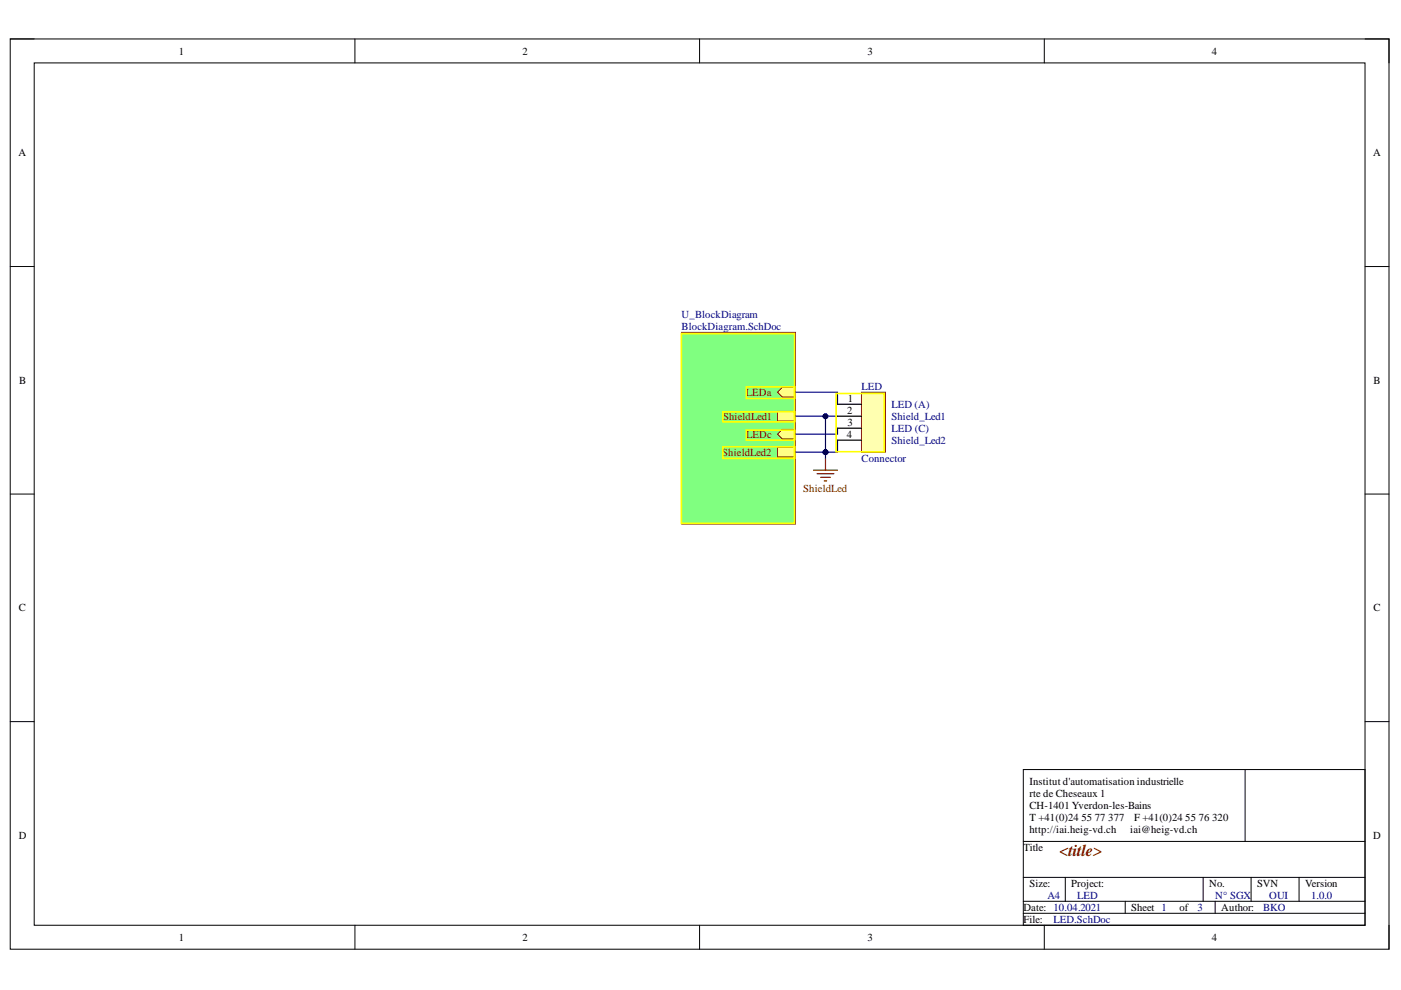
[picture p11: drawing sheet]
<svg xmlns="http://www.w3.org/2000/svg" width="297mm" height="210mm" viewBox="0 0 297 210" stroke-linecap="round" stroke-linejoin="round" font-family="sans-serif">
<path d="M2.2 8.3h292.3v193h-292.3z" fill="none" stroke="#000" stroke-width=".21"/>
<path d="M7.3 13.3h282.1v182.9h-282.1z" fill-rule="evenodd" fill="#fff"/>
<g fill="none" stroke="#000" stroke-width=".21">
<path d="M2.2 8.3h5.1M7.3 13.3h282.1v182.9h-282.1zM75.2 8.3v5M148.3 8.3v5M221.4 8.3v5M289.4 8.3h5.1v5M2.2 56.5h5.1M289.4 56.5h5.1M2.2 104.8h5.1M289.4 104.8h5.1M2.2 153h5.1M289.4 153h5.1"/>
<path d="M217 163.2h72.4v33h-72.4zM217 178.4h72.4M264 163.2v15.2M75.3 196.2v5.1M148.3 196.2v5.1M217 193.6h72.4M217 191.1h72.4M217 186h72.4M221.4 196.2v5.1M225.9 186v5.1M238.6 191.1v2.5M255.1 186v5.1"/>
<path d="M257.6 191.1v2.5M265.3 186v5.1M275.4 186v5.1M294.5 196.2v5.1"/>
</g>
<path d="M144.5 70.5h24.2v40.6h-24.2z" fill-rule="evenodd" fill="#80ff80"/>
<path d="M144.5 70.5h24.2v40.6h-24.2z" fill="none" stroke="#800000" stroke-width=".21"/>
<path d="M164.9 83.2l1-1h2.8v2h-2.8z" fill-rule="evenodd" fill="#ffff80"/>
<path d="M164.9 83.2l1-1h2.8v2h-2.8z" fill="none" stroke="#800000" stroke-width=".21"/>
<path d="M165.9 91h2.8v2.1h-2.8l-1-1z" fill-rule="evenodd" fill="#ffff80"/>
<path d="M165.9 91h2.8v2.1h-2.8l-1-1z" fill="none" stroke="#800000" stroke-width=".21"/>
<path d="M164.9 87.2h3.8v2.1h-3.8z" fill-rule="evenodd" fill="#ffff80"/>
<path d="M164.9 87.2h3.8v2.1h-3.8z" fill="none" stroke="#800000" stroke-width=".21"/>
<path d="M164.9 94.9h3.8v2h-3.8z" fill-rule="evenodd" fill="#ffff80"/>
<path d="M164.9 94.9h3.8v2h-3.8z" fill="none" stroke="#800000" stroke-width=".21"/>
<path d="M182.6 83.2h5.1v12.7h-5.1z" fill-rule="evenodd" fill="#ffffb0"/>
<path d="M182.6 83.2h5.1v12.7h-5.1z" fill="none" stroke="#800000" stroke-width=".21"/>
<path d="M177.6 88.2h5M177.6 90.8h5M177.6 93.3h5M177.6 85.7h5" fill="none" stroke="#000" stroke-width=".26"/>
<path d="M172.5 99.7h5.1M175 97.1v2.6M173.2 100.4h3.6M174 101.2h2M174.8 102h.5" fill="none" stroke="#800000" stroke-width=".26"/>
<path d="M177.6 93.3v2.6h-2.6v1.2" fill="none" stroke="#000080" stroke-width=".26"/>
<circle cx="175" cy="95.9" r=".51" fill="#000080"/>
<circle cx="175" cy="95.9" r=".51" fill="none" stroke="#000080" stroke-width=".21"/>
<path d="M177.6 88.2h-2.6v7.7" fill="none" stroke="#000080" stroke-width=".26"/>
<circle cx="175" cy="88.3" r=".51" fill="#000080"/>
<circle cx="175" cy="88.3" r=".51" fill="none" stroke="#000080" stroke-width=".21"/>
<circle cx="175" cy="95.9" r=".51" fill="#000080"/>
<circle cx="175" cy="95.9" r=".51" fill="none" stroke="#000080" stroke-width=".21"/>
<path d="M168.7 88.2h6.3" fill="none" stroke="#000080" stroke-width=".26"/>
<circle cx="175" cy="88.3" r=".51" fill="#000080"/>
<circle cx="175" cy="88.3" r=".51" fill="none" stroke="#000080" stroke-width=".21"/>
<path d="M168.7 95.9h6.3" fill="none" stroke="#000080" stroke-width=".26"/>
<circle cx="175" cy="95.9" r=".51" fill="#000080"/>
<circle cx="175" cy="95.9" r=".51" fill="none" stroke="#000080" stroke-width=".21"/>
<path d="M168.7 83.2h8.9v2.5M177.6 90.8v1.3h-8.9" fill="none" stroke="#000080" stroke-width=".26"/>
<path d="M144.5 70.7h24v40.2h-24zM153.3 94.7h15.2v2.5h-15.2zM153.3 87.3h15.2v2.1h-15.2zM158.2 82h10.3v2.5h-10.3zM158.2 91.2h10.3v2.1h-10.3zM177.3 83.4h10.2v12.4h-10.2z" fill="none" stroke="#ff0" stroke-width=".35"/>
<text font-size="3.5" fill="#800000" x="224.6" y="181.5">&lt;title&gt;</text>
<g font-size="2.3">
<text x="37.9" y="11.6">1</text>
<text x="110.8" y="11.6">2</text>
<text x="183.9" y="11.6">3</text>
<text x="256.9" y="11.6">4</text>
<text x="3.9" y="33.1">A</text>
<text x="291.2" y="33.1">A</text>
<text x="4.1" y="81.4">B</text>
<text x="291.2" y="81.4">B</text>
<text x="179.6" y="87.7">2</text>
<text x="179.8" y="85.2">1</text>
<text x="179.5" y="92.8">4</text>
<text x="179.7" y="90.2">3</text>
<text x="4" y="129.6">C</text>
<text x="291.2" y="129.6">C</text>
<text x="218.3" y="166.4">Institut d'automatisation industrielle</text>
<text x="218.3" y="169">rte de Cheseaux 1</text>
<text x="218.3" y="171.5">CH-1401 Yverdon-les-Bains</text>
<text x="4" y="177.8">D</text>
<text x="218.3" y="174">T +41(0)24</text>
<text x="218.3" y="176.6">http://iai.heig-vd.ch</text>
<text x="229.3" y="174">55</text>
<text x="232.1" y="174">77</text>
<text x="235" y="174">377</text>
<text x="239.6" y="176.6">iai@heig-vd.ch</text>
<text x="240.5" y="174">F +41(0)24</text>
<text x="251.3" y="174">55</text>
<text x="254.1" y="174">76</text>
<text x="257" y="174">320</text>
<text x="291.2" y="177.8">D</text>
<text x="217" y="180.5">Title</text>
<text x="218.3" y="188.1">Size:</text>
<text x="227.1" y="188.1">Project:</text>
<text x="256.4" y="188.1">No.</text>
<text x="266.5" y="188.1">SVN</text>
<text x="276.7" y="188.1">Version</text>
<text x="217" y="193.1">Date: 10.04.2021</text>
<text x="217" y="195.7">File:</text>
<text x="239.8" y="193.1">Sheet 1</text>
<text x="250.1" y="193.1">of</text>
<text x="258.9" y="193.1">Author:</text>
<text x="37.9" y="199.5">1</text>
<text x="110.8" y="199.5">2</text>
<text x="183.9" y="199.5">3</text>
<text x="256.9" y="199.5">4</text>
</g>
<g font-size="2.3" fill="#000080">
<text x="144.5" y="67.4">U_BlockDiagram</text>
<text x="144.5" y="69.9">BlockDiagram.SchDoc</text>
<text x="182.7" y="82.6">LED</text>
<text x="189" y="89">Shield_Led1</text>
<text x="189" y="86.4">LED (A)</text>
<text x="189" y="91.5">LED (C)</text>
<text x="189" y="94.1">Shield_Led2</text>
<text x="182.7" y="97.9">Connector</text>
<text x="222.1" y="190.6">A4</text>
<text x="228.4" y="190.6">LED</text>
<text x="257.7" y="190.6">N° SGX</text>
<text x="269.1" y="190.6">OUI</text>
<text x="278" y="190.6">1.0.0</text>
<text x="223.3" y="195.7">LED.SchDoc</text>
<text x="253.9" y="193.1">3</text>
<text x="267.8" y="193.1">BKO</text>
</g>
<g font-size="2.3" fill="#800000">
<text x="158.1" y="83.9">LEDa</text>
<text x="153.3" y="89">ShieldLed1</text>
<text x="158.2" y="92.8">LEDc</text>
<text x="153.1" y="96.6">ShieldLed2</text>
<text x="170.3" y="104.2">ShieldLed</text>
</g>
</svg>
